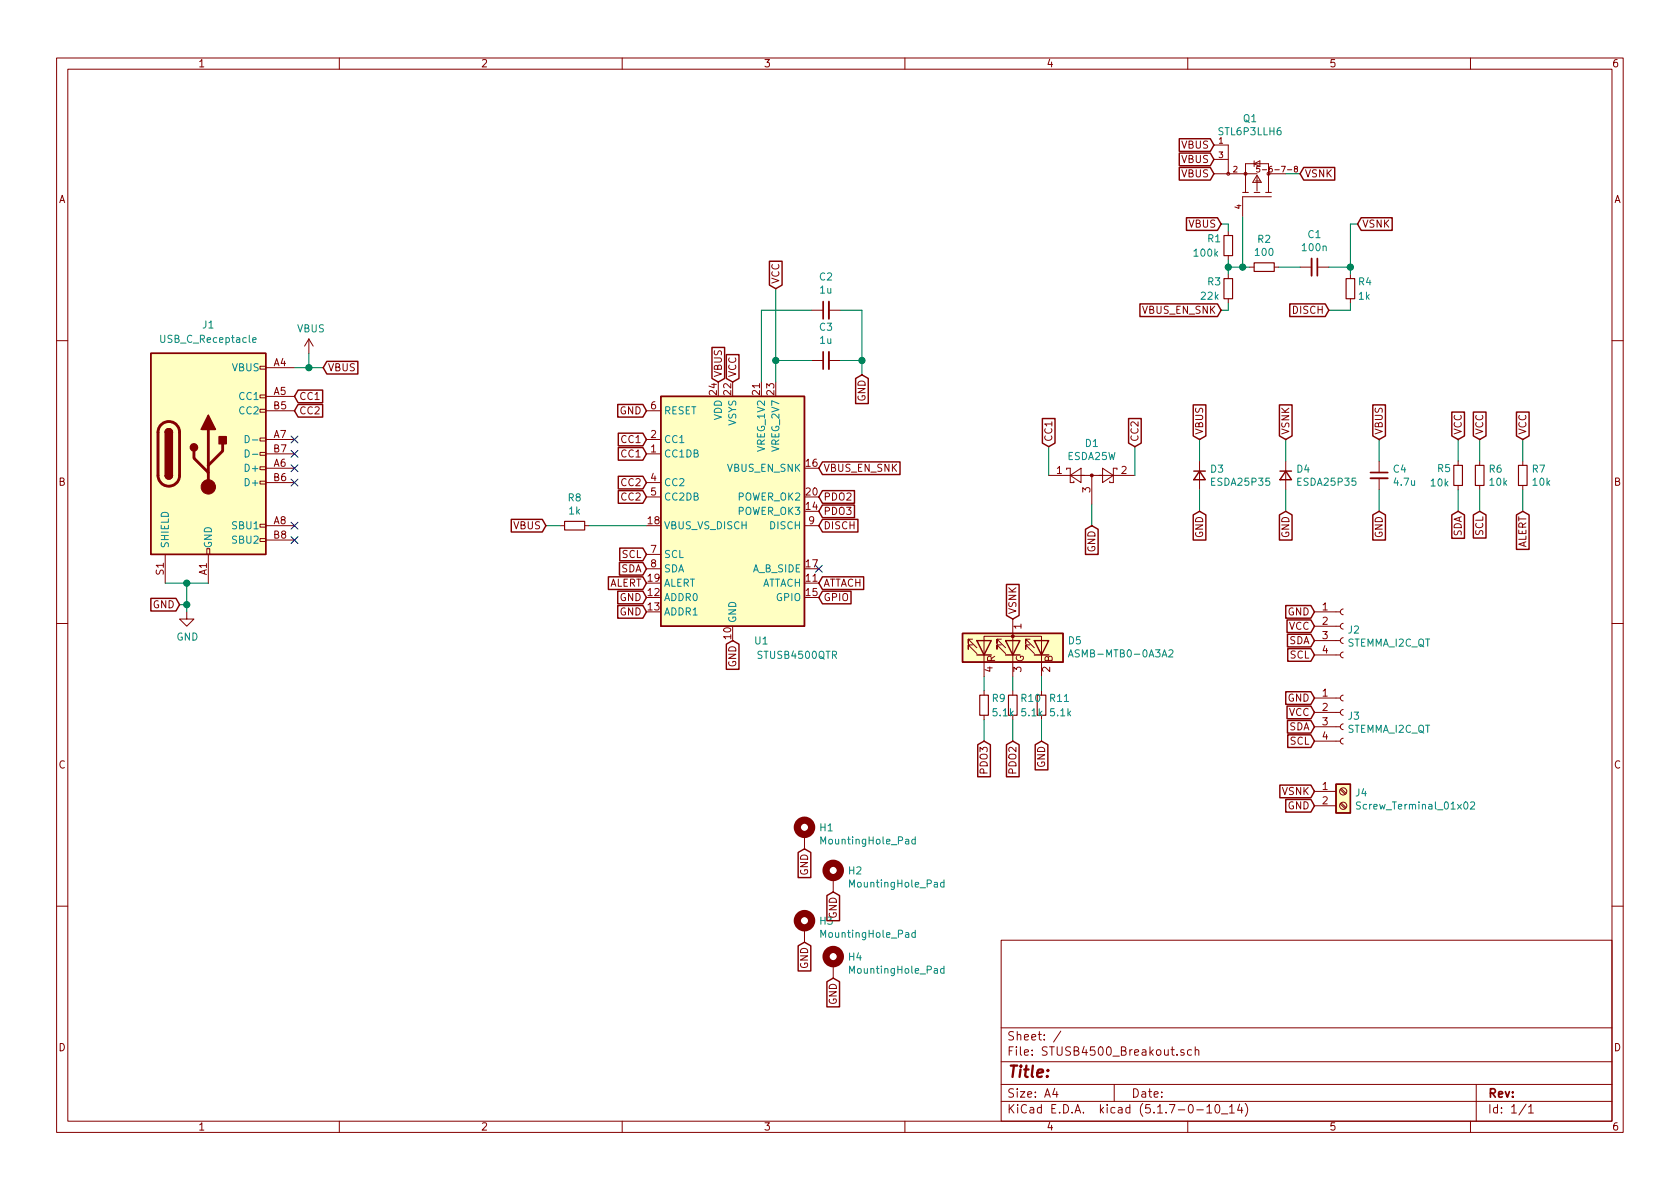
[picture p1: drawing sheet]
EESchema Schematic File Version 4
EELAYER 30 0
EELAYER END
$Descr A4 11693 8268
encoding utf-8
Sheet 1 1
Title ""
Date ""
Rev ""
Comp ""
Comment1 ""
Comment2 ""
Comment3 ""
Comment4 ""
$EndDescr
$Comp
L Interface_USB:STUSB4500QTR U1
U 1 1
P 5100 3550
F 0 "U1" H 5300 2650 50  0000 C CNN
F 1 "STUSB4500QTR" H 5550 2550 50  0000 C CNN
F 2 "Package_DFN_QFN:QFN-24-1EP_4x4mm_P0.5mm_EP2.7x2.7mm" H 5100 3550 50  0001 C CNN
F 3 "https://www.st.com/resource/en/datasheet/stusb4500.pdf" H 5100 3550 50  0001 C CNN
	1    5100 3550
	1    0    0    -1  
$EndComp
$Comp
L Connector:Screw_Terminal_01x02 J4
U 1 1
P 9350 5500
F 0 "J4" H 9430 5492 50  0000 L CNN
F 1 "Screw_Terminal_01x02" H 9430 5401 50  0000 L CNN
F 2 "TerminalBlock_TE-Connectivity:TerminalBlock_TE_282834-2_1x02_P2.54mm_Horizontal" H 9350 5500 50  0001 C CNN
F 3 "~" H 9350 5500 50  0001 C CNN
	1    9350 5500
	1    0    0    -1  
$EndComp
$Comp
L Connector:Conn_01x04_Female J3
U 1 1
P 9350 4950
F 0 "J3" H 9378 4926 50  0000 L CNN
F 1 "STEMMA_I2C_QT" H 9378 4835 50  0000 L CNN
F 2 "Connector_JST:JST_SH_SM04B-SRSS-TB_1x04-1MP_P1.00mm_Horizontal" H 9350 4950 50  0001 C CNN
F 3 "~" H 9350 4950 50  0001 C CNN
	1    9350 4950
	1    0    0    -1  
$EndComp
Text GLabel 9150 4250 0    50   Input ~ 0
GND
Text GLabel 9150 4350 0    50   Input ~ 0
VCC
Text GLabel 9150 4450 0    50   Input ~ 0
SDA
Text GLabel 9150 4550 0    50   Input ~ 0
SCL
Text GLabel 9150 4850 0    50   Input ~ 0
GND
Text GLabel 9150 4950 0    50   Input ~ 0
VCC
Text GLabel 9150 5050 0    50   Input ~ 0
SDA
Text GLabel 9150 5150 0    50   Input ~ 0
SCL
Text GLabel 10150 3550 3    50   Input ~ 0
SDA
Text GLabel 10300 3550 3    50   Input ~ 0
SCL
$Comp
L Device:R_Small R5
U 1 1
P 10150 3300
F 0 "R5" H 10000 3350 50  0000 L CNN
F 1 "10k" H 9950 3250 50  0000 L CNN
F 2 "Resistor_SMD:R_0603_1608Metric_Pad0.98x0.95mm_HandSolder" H 10150 3300 50  0001 C CNN
F 3 "~" H 10150 3300 50  0001 C CNN
	1    10150 3300
	1    0    0    -1  
$EndComp
$Comp
L Device:R_Small R6
U 1 1
P 10300 3300
F 0 "R6" H 10359 3346 50  0000 L CNN
F 1 "10k" H 10359 3255 50  0000 L CNN
F 2 "Resistor_SMD:R_0603_1608Metric_Pad0.98x0.95mm_HandSolder" H 10300 3300 50  0001 C CNN
F 3 "~" H 10300 3300 50  0001 C CNN
	1    10300 3300
	1    0    0    -1  
$EndComp
Text GLabel 10150 3050 1    50   Input ~ 0
VCC
Text GLabel 10300 3050 1    50   Input ~ 0
VCC
Wire Wire Line
	10150 3200 10150 3050
Wire Wire Line
	10300 3050 10300 3200
Wire Wire Line
	10150 3400 10150 3550
Wire Wire Line
	10300 3400 10300 3550
Text GLabel 9150 5600 0    50   Input ~ 0
GND
Text GLabel 4500 3950 0    50   Input ~ 0
SDA
Text GLabel 4500 3850 0    50   Input ~ 0
SCL
Text GLabel 5100 4450 3    50   Input ~ 0
GND
Text GLabel 1250 4200 0    50   Input ~ 0
GND
Wire Wire Line
	1150 4050 1300 4050
Wire Wire Line
	1300 4050 1450 4050
Connection ~ 1300 4050
Text GLabel 2050 2750 2    50   Input ~ 0
CC1
Text GLabel 2050 2850 2    50   Input ~ 0
CC2
Text GLabel 4500 3050 0    50   Input ~ 0
CC1
Text GLabel 4500 3150 0    50   Input ~ 0
CC1
Text GLabel 4500 3350 0    50   Input ~ 0
CC2
Text GLabel 4500 3450 0    50   Input ~ 0
CC2
Text GLabel 9600 3050 1    50   Input ~ 0
VBUS
Text GLabel 9600 3550 3    50   Input ~ 0
GND
$Comp
L Device:C_Small C4
U 1 1
P 9600 3300
F 0 "C4" H 9692 3346 50  0000 L CNN
F 1 "4.7u" H 9692 3255 50  0000 L CNN
F 2 "Diode_SMD:D_0805_2012Metric_Pad1.15x1.40mm_HandSolder" H 9600 3300 50  0001 C CNN
F 3 "~" H 9600 3300 50  0001 C CNN
	1    9600 3300
	1    0    0    -1  
$EndComp
$Comp
L Device:D_Small D3
U 1 1
P 8350 3300
F 0 "D3" V 8304 3370 50  0000 L CNN
F 1 "ESDA25P35" V 8395 3370 50  0000 L CNN
F 2 "Diode_SMD:D_0603_1608Metric_Pad1.05x0.95mm_HandSolder" V 8350 3300 50  0001 C CNN
F 3 "~" V 8350 3300 50  0001 C CNN
	1    8350 3300
	0    1    1    0   
$EndComp
Text GLabel 8350 3050 1    50   Input ~ 0
VBUS
Text GLabel 8350 3550 3    50   Input ~ 0
GND
$Comp
L power:GND #PWR0102
U 1 1
P 1300 4250
F 0 "#PWR0102" H 1300 4000 50  0001 C CNN
F 1 "GND" H 1305 4077 50  0000 C CNN
F 2 "" H 1300 4250 50  0001 C CNN
F 3 "" H 1300 4250 50  0001 C CNN
	1    1300 4250
	1    0    0    -1  
$EndComp
Wire Wire Line
	1250 4200 1300 4200
Wire Wire Line
	1300 4050 1300 4200
Wire Wire Line
	1300 4200 1300 4250
Connection ~ 1300 4200
$Comp
L Device:R_Small R8
U 1 1
P 4000 3650
F 0 "R8" V 3804 3650 50  0000 C CNN
F 1 "1k" V 3895 3650 50  0000 C CNN
F 2 "Resistor_SMD:R_0603_1608Metric_Pad0.98x0.95mm_HandSolder" H 4000 3650 50  0001 C CNN
F 3 "~" H 4000 3650 50  0001 C CNN
	1    4000 3650
	0    1    1    0   
$EndComp
Wire Wire Line
	4100 3650 4500 3650
Text GLabel 3800 3650 0    50   Input ~ 0
VBUS
Wire Wire Line
	3800 3650 3900 3650
Text GLabel 7300 3100 1    50   Input ~ 0
CC1
Text GLabel 7900 3100 1    50   Input ~ 0
CC2
Text GLabel 7600 3650 3    50   Input ~ 0
GND
Text GLabel 4500 4150 0    50   Input ~ 0
GND
Text GLabel 4500 4250 0    50   Input ~ 0
GND
Text GLabel 4500 4050 0    50   Input ~ 0
ALERT
Text GLabel 4500 2850 0    50   Input ~ 0
GND
Text GLabel 5000 2650 1    50   Input ~ 0
VBUS
Text GLabel 5700 3250 2    50   Input ~ 0
VBUS_EN_SNK
Text GLabel 5700 3450 2    50   Input ~ 0
PDO2
Text GLabel 5700 3550 2    50   Input ~ 0
PDO3
Text GLabel 5700 3650 2    50   Input ~ 0
DISCH
Text GLabel 5700 4050 2    50   Input ~ 0
ATTACH
Text GLabel 5700 4150 2    50   Input ~ 0
GPIO
Text GLabel 9150 5500 0    50   Input ~ 0
VSNK
$Comp
L Makeristic-KiCad-Library:STL6P3LLH6 Q1
U 1 1
P 8650 1600
F 0 "Q1" V 9431 1652 50  0000 C CNN
F 1 "STL6P3LLH6" V 9340 1652 50  0000 C CNN
F 2 "Makeristic-KiCad-Library:STL6P3LLH6" H 8650 2200 50  0001 L CNN
F 3 "https://www.st.com/resource/en/datasheet/stl6p3llh6.pdf" H 8650 2300 50  0001 L CNN
F 4 "No" H 8650 2400 50  0001 L CNN "automotive"
F 5 "Trans" H 8650 2500 50  0001 L CNN "category"
F 6 "6A" H 8650 2600 50  0001 L CNN "continuous drain current"
F 7 "False" H 8650 2700 50  0001 L CNN "depletion mode"
F 8 "Discrete Semiconductors" H 8650 2800 50  0001 L CNN "device class L1"
F 9 "Transistors" H 8650 2900 50  0001 L CNN "device class L2"
F 10 "MOSFETs" H 8650 3000 50  0001 L CNN "device class L3"
F 11 "MOSFET P-CH 30V 6A POWERFLAT" H 8650 3100 50  0001 L CNN "digikey description"
F 12 "497-15315-1-ND" H 8650 3200 50  0001 L CNN "digikey part number"
F 13 "30V" H 8650 3300 50  0001 L CNN "drain to source breakdown voltage"
F 14 "24mΩ" H 8650 3400 50  0001 L CNN "drain to source resistance"
F 15 "30V" H 8650 3500 50  0001 L CNN "drain to source voltage"
F 16 "12nC @ 4.5V" H 8650 3600 50  0001 L CNN "gate charge at vgs"
F 17 "20V" H 8650 3700 50  0001 L CNN "gate to source voltage"
F 18 "0.9mm" H 8650 3800 50  0001 L CNN "height"
F 19 "1450pF @ 25V" H 8650 3900 50  0001 L CNN "input capacitace at vds"
F 20 "Yes" H 8650 4000 50  0001 L CNN "lead free"
F 21 "20777c49329fd6c3" H 8650 4100 50  0001 L CNN "library id"
F 22 "STMicroelectronics" H 8650 4200 50  0001 L CNN "manufacturer"
F 23 "1.1V" H 8650 4300 50  0001 L CNN "max forward diode voltage"
F 24 "+150°C" H 8650 4400 50  0001 L CNN "max junction temp"
F 25 "MOSFET POWER MOSFET" H 8650 4500 50  0001 L CNN "mouser description"
F 26 "511-STL6P3LLH6" H 8650 4600 50  0001 L CNN "mouser part number"
F 27 "1" H 8650 4700 50  0001 L CNN "number of P channels"
F 28 "1" H 8650 4800 50  0001 L CNN "number of channels"
F 29 "PowerFLAT" H 8650 4900 50  0001 L CNN "package"
F 30 "2.9W" H 8650 5000 50  0001 L CNN "power dissipation"
F 31 "24A" H 8650 5100 50  0001 L CNN "pulse drain current"
F 32 "6.5nC" H 8650 5200 50  0001 L CNN "reverse recovery charge"
F 33 "15ns" H 8650 5300 50  0001 L CNN "reverse recovery time"
F 34 "Yes" H 8650 5400 50  0001 L CNN "rohs"
F 35 "+150°C" H 8650 5500 50  0001 L CNN "temperature range high"
F 36 "1V" H 8650 5600 50  0001 L CNN "threshold vgs min"
F 37 "24ns" H 8650 5700 50  0001 L CNN "turn off delay time"
F 38 "15ns" H 8650 5800 50  0001 L CNN "turn on delay time"
	1    8650 1600
	0    1    -1   0   
$EndComp
Text GLabel 8450 1000 0    50   Input ~ 0
VBUS
Text GLabel 8450 1100 0    50   Input ~ 0
VBUS
Text GLabel 8450 1200 0    50   Input ~ 0
VBUS
Text GLabel 9050 1200 2    50   Input ~ 0
VSNK
Text GLabel 8500 2150 0    50   Input ~ 0
VBUS_EN_SNK
Text GLabel 8500 1550 0    50   Input ~ 0
VBUS
$Comp
L Device:R_Small R1
U 1 1
P 8550 1700
F 0 "R1" H 8400 1750 50  0000 L CNN
F 1 "100k" H 8300 1650 50  0000 L CNN
F 2 "Resistor_SMD:R_0603_1608Metric_Pad0.98x0.95mm_HandSolder" H 8550 1700 50  0001 C CNN
F 3 "~" H 8550 1700 50  0001 C CNN
	1    8550 1700
	1    0    0    -1  
$EndComp
$Comp
L Device:R_Small R3
U 1 1
P 8550 2000
F 0 "R3" H 8400 2050 50  0000 L CNN
F 1 "22k" H 8350 1950 50  0000 L CNN
F 2 "Resistor_SMD:R_0603_1608Metric_Pad0.98x0.95mm_HandSolder" H 8550 2000 50  0001 C CNN
F 3 "~" H 8550 2000 50  0001 C CNN
	1    8550 2000
	1    0    0    -1  
$EndComp
$Comp
L Device:C_Small C1
U 1 1
P 9150 1850
F 0 "C1" V 8921 1850 50  0000 C CNN
F 1 "100n" V 9012 1850 50  0000 C CNN
F 2 "Capacitor_SMD:C_0603_1608Metric_Pad1.08x0.95mm_HandSolder" H 9150 1850 50  0001 C CNN
F 3 "~" H 9150 1850 50  0001 C CNN
	1    9150 1850
	0    1    1    0   
$EndComp
Wire Wire Line
	8550 1550 8550 1600
Wire Wire Line
	8550 2100 8550 2150
Wire Wire Line
	8550 1800 8550 1850
$Comp
L Device:R_Small R2
U 1 1
P 8800 1850
F 0 "R2" V 8604 1850 50  0000 C CNN
F 1 "100" V 8695 1850 50  0000 C CNN
F 2 "Resistor_SMD:R_0603_1608Metric_Pad0.98x0.95mm_HandSolder" H 8800 1850 50  0001 C CNN
F 3 "~" H 8800 1850 50  0001 C CNN
	1    8800 1850
	0    1    1    0   
$EndComp
Wire Wire Line
	8550 1850 8650 1850
Connection ~ 8550 1850
Wire Wire Line
	8550 1850 8550 1900
Wire Wire Line
	8900 1850 9050 1850
Connection ~ 8650 1850
Wire Wire Line
	8650 1850 8700 1850
Text GLabel 9250 2150 0    50   Input ~ 0
DISCH
$Comp
L Device:R_Small R4
U 1 1
P 9400 2000
F 0 "R4" H 9450 2050 50  0000 L CNN
F 1 "1k" H 9450 1950 50  0000 L CNN
F 2 "Resistor_SMD:R_0603_1608Metric_Pad0.98x0.95mm_HandSolder" H 9400 2000 50  0001 C CNN
F 3 "~" H 9400 2000 50  0001 C CNN
	1    9400 2000
	1    0    0    -1  
$EndComp
Wire Wire Line
	9050 1200 8950 1200
Wire Wire Line
	9250 1850 9400 1850
Wire Wire Line
	9400 1850 9400 1900
Wire Wire Line
	9400 2100 9400 2150
Wire Wire Line
	9400 2150 9250 2150
Wire Wire Line
	8500 1550 8550 1550
Wire Wire Line
	8550 2150 8500 2150
Text GLabel 9450 1550 2    50   Input ~ 0
VSNK
Wire Wire Line
	9400 1850 9400 1550
Wire Wire Line
	9400 1550 9450 1550
Connection ~ 9400 1850
$Comp
L Device:D_Small D4
U 1 1
P 8950 3300
F 0 "D4" V 8904 3370 50  0000 L CNN
F 1 "ESDA25P35" V 8995 3370 50  0000 L CNN
F 2 "Diode_SMD:D_0603_1608Metric_Pad1.05x0.95mm_HandSolder" V 8950 3300 50  0001 C CNN
F 3 "~" V 8950 3300 50  0001 C CNN
	1    8950 3300
	0    1    1    0   
$EndComp
Text GLabel 8950 3550 3    50   Input ~ 0
GND
Text GLabel 8950 3050 1    50   Input ~ 0
VSNK
Wire Wire Line
	9600 3400 9600 3550
Wire Wire Line
	9600 3050 9600 3200
Wire Wire Line
	8950 3400 8950 3550
Wire Wire Line
	8950 3200 8950 3050
Wire Wire Line
	8350 3400 8350 3550
Wire Wire Line
	8350 3050 8350 3200
Text GLabel 5100 2650 1    50   Input ~ 0
VCC
$Comp
L Device:C_Small C3
U 1 1
P 5750 2500
F 0 "C3" V 5979 2500 50  0000 C CNN
F 1 "1u" V 5888 2500 50  0000 C CNN
F 2 "Capacitor_SMD:C_0603_1608Metric_Pad1.08x0.95mm_HandSolder" H 5750 2500 50  0001 C CNN
F 3 "~" H 5750 2500 50  0001 C CNN
	1    5750 2500
	0    -1   -1   0   
$EndComp
$Comp
L Device:C_Small C2
U 1 1
P 5750 2150
F 0 "C2" V 5979 2150 50  0000 C CNN
F 1 "1u" V 5888 2150 50  0000 C CNN
F 2 "Capacitor_SMD:C_0603_1608Metric_Pad1.08x0.95mm_HandSolder" H 5750 2150 50  0001 C CNN
F 3 "~" H 5750 2150 50  0001 C CNN
	1    5750 2150
	0    -1   -1   0   
$EndComp
Text GLabel 6000 2600 3    50   Input ~ 0
GND
Wire Wire Line
	6000 2600 6000 2500
Wire Wire Line
	6000 2500 5850 2500
Wire Wire Line
	6000 2500 6000 2150
Wire Wire Line
	6000 2150 5850 2150
Connection ~ 6000 2500
Wire Wire Line
	5650 2500 5400 2500
Wire Wire Line
	5400 2500 5400 2650
Wire Wire Line
	5300 2650 5300 2150
Wire Wire Line
	5300 2150 5650 2150
Text GLabel 5400 2000 1    50   Input ~ 0
VCC
Wire Wire Line
	5400 2000 5400 2500
Connection ~ 5400 2500
$Comp
L Device:R_Small R7
U 1 1
P 10600 3300
F 0 "R7" H 10659 3346 50  0000 L CNN
F 1 "10k" H 10659 3255 50  0000 L CNN
F 2 "Resistor_SMD:R_0603_1608Metric_Pad0.98x0.95mm_HandSolder" H 10600 3300 50  0001 C CNN
F 3 "~" H 10600 3300 50  0001 C CNN
	1    10600 3300
	1    0    0    -1  
$EndComp
Text GLabel 10600 3050 1    50   Input ~ 0
VCC
Wire Wire Line
	10600 3050 10600 3200
Wire Wire Line
	10600 3400 10600 3550
Text GLabel 10600 3550 3    50   Input ~ 0
ALERT
NoConn ~ 5700 3950
Wire Wire Line
	8650 1500 8650 1850
$Comp
L Connector:Conn_01x04_Female J2
U 1 1
P 9350 4350
F 0 "J2" H 9378 4326 50  0000 L CNN
F 1 "STEMMA_I2C_QT" H 9378 4235 50  0000 L CNN
F 2 "Connector_JST:JST_SH_SM04B-SRSS-TB_1x04-1MP_P1.00mm_Horizontal" H 9350 4350 50  0001 C CNN
F 3 "~" H 9350 4350 50  0001 C CNN
	1    9350 4350
	1    0    0    -1  
$EndComp
$Comp
L LED:ASMB-MTB0-0A3A2 D5
U 1 1
P 7050 4500
F 0 "D5" V 7096 4120 50  0000 R CNN
F 1 "ASMB-MTB0-0A3A2" V 7005 4120 50  0000 R CNN
F 2 "LED_SMD:LED_Avago_PLCC4_3.2x2.8mm_CW" H 7050 5000 50  0001 C CNN
F 3 "https://docs.broadcom.com/docs/AV02-4186EN" H 7050 4050 50  0001 C CNN
	1    7050 4500
	0    -1   -1   0   
$EndComp
Text GLabel 7250 5150 3    50   Input ~ 0
GND
Wire Wire Line
	7250 4800 7250 4700
Wire Wire Line
	7250 5000 7250 5150
$Comp
L Device:R_Small R9
U 1 1
P 6850 4900
F 0 "R9" H 6900 4950 50  0000 L CNN
F 1 "5.1k" H 6900 4850 50  0000 L CNN
F 2 "Resistor_SMD:R_0805_2012Metric_Pad1.20x1.40mm_HandSolder" H 6850 4900 50  0001 C CNN
F 3 "~" H 6850 4900 50  0001 C CNN
	1    6850 4900
	1    0    0    -1  
$EndComp
Wire Wire Line
	6850 4700 6850 4800
Wire Wire Line
	7050 4800 7050 4700
Text GLabel 7050 5150 3    50   Input ~ 0
PDO2
Text GLabel 6850 5150 3    50   Input ~ 0
PDO3
Wire Wire Line
	6850 5150 6850 5000
Wire Wire Line
	7050 5000 7050 5150
Text GLabel 7050 4300 1    50   Input ~ 0
VSNK
$Comp
L Device:R_Small R10
U 1 1
P 7050 4900
F 0 "R10" H 7100 4950 50  0000 L CNN
F 1 "5.1k" H 7100 4850 50  0000 L CNN
F 2 "Resistor_SMD:R_0805_2012Metric_Pad1.20x1.40mm_HandSolder" H 7050 4900 50  0001 C CNN
F 3 "~" H 7050 4900 50  0001 C CNN
	1    7050 4900
	1    0    0    -1  
$EndComp
$Comp
L Device:R_Small R11
U 1 1
P 7250 4900
F 0 "R11" H 7300 4950 50  0000 L CNN
F 1 "5.1k" H 7300 4850 50  0000 L CNN
F 2 "Resistor_SMD:R_0805_2012Metric_Pad1.20x1.40mm_HandSolder" H 7250 4900 50  0001 C CNN
F 3 "~" H 7250 4900 50  0001 C CNN
	1    7250 4900
	1    0    0    -1  
$EndComp
$Comp
L Mechanical:MountingHole_Pad H1
U 1 1
P 5600 5800
F 0 "H1" H 5700 5849 50  0000 L CNN
F 1 "MountingHole_Pad" H 5700 5758 50  0000 L CNN
F 2 "Makeristic-KiCad-Library:MountingHole_2.7mm_M2.5_Pad_Small" H 5600 5800 50  0001 C CNN
F 3 "~" H 5600 5800 50  0001 C CNN
	1    5600 5800
	1    0    0    -1  
$EndComp
Text GLabel 5600 5900 3    50   Input ~ 0
GND
$Comp
L Mechanical:MountingHole_Pad H2
U 1 1
P 5800 6100
F 0 "H2" H 5900 6149 50  0000 L CNN
F 1 "MountingHole_Pad" H 5900 6058 50  0000 L CNN
F 2 "Makeristic-KiCad-Library:MountingHole_2.7mm_M2.5_Pad_Small" H 5800 6100 50  0001 C CNN
F 3 "~" H 5800 6100 50  0001 C CNN
	1    5800 6100
	1    0    0    -1  
$EndComp
Text GLabel 5800 6200 3    50   Input ~ 0
GND
$Comp
L Mechanical:MountingHole_Pad H3
U 1 1
P 5600 6450
F 0 "H3" H 5700 6499 50  0000 L CNN
F 1 "MountingHole_Pad" H 5700 6408 50  0000 L CNN
F 2 "Makeristic-KiCad-Library:MountingHole_2.7mm_M2.5_Pad_Small" H 5600 6450 50  0001 C CNN
F 3 "~" H 5600 6450 50  0001 C CNN
	1    5600 6450
	1    0    0    -1  
$EndComp
Text GLabel 5600 6550 3    50   Input ~ 0
GND
$Comp
L Mechanical:MountingHole_Pad H4
U 1 1
P 5800 6700
F 0 "H4" H 5900 6749 50  0000 L CNN
F 1 "MountingHole_Pad" H 5900 6658 50  0000 L CNN
F 2 "Makeristic-KiCad-Library:MountingHole_2.7mm_M2.5_Pad_Small" H 5800 6700 50  0001 C CNN
F 3 "~" H 5800 6700 50  0001 C CNN
	1    5800 6700
	1    0    0    -1  
$EndComp
Text GLabel 5800 6800 3    50   Input ~ 0
GND
$Comp
L Connector:USB_C_Receptacle_USB2.0 J1
U 1 1
P 1450 3150
F 0 "J1" H 1450 4050 50  0000 C CNN
F 1 "USB_C_Receptacle" H 1450 3950 50  0000 C CNN
F 2 "Connector_USB:USB_C_Receptacle_XKB_U262-16XN-4BVC11" H 1600 3150 50  0001 C CNN
F 3 "https://www.usb.org/sites/default/files/documents/usb_type-c.zip" H 1600 3150 50  0001 C CNN
	1    1450 3150
	1    0    0    -1  
$EndComp
NoConn ~ 2050 3750
NoConn ~ 2050 3650
NoConn ~ 2050 3350
NoConn ~ 2050 3250
NoConn ~ 2050 3150
NoConn ~ 2050 3050
Wire Wire Line
	2150 2550 2250 2550
Connection ~ 2150 2550
Wire Wire Line
	2150 2550 2150 2450
Wire Wire Line
	2050 2550 2150 2550
$Comp
L power:VBUS #PWR0101
U 1 1
P 2150 2450
F 0 "#PWR0101" H 2150 2300 50  0001 C CNN
F 1 "VBUS" H 2165 2623 50  0000 C CNN
F 2 "" H 2150 2450 50  0001 C CNN
F 3 "" H 2150 2450 50  0001 C CNN
	1    2150 2450
	1    0    0    -1  
$EndComp
Text GLabel 2250 2550 2    50   Input ~ 0
VBUS
Wire Wire Line
	7600 3500 7600 3650
$Comp
L Diode:BAT54AW D1
U 1 1
P 7600 3300
F 0 "D1" H 7600 3525 50  0000 C CNN
F 1 "ESDA25W" H 7600 3434 50  0000 C CNN
F 2 "Package_TO_SOT_SMD:SOT-323_SC-70" H 7675 3425 50  0001 L CNN
F 3 "https://assets.nexperia.com/documents/data-sheet/BAT54W_SER.pdf" H 7480 3300 50  0001 C CNN
	1    7600 3300
	1    0    0    -1  
$EndComp
Wire Wire Line
	7300 3100 7300 3300
Wire Wire Line
	7900 3100 7900 3300
$EndSCHEMATC
